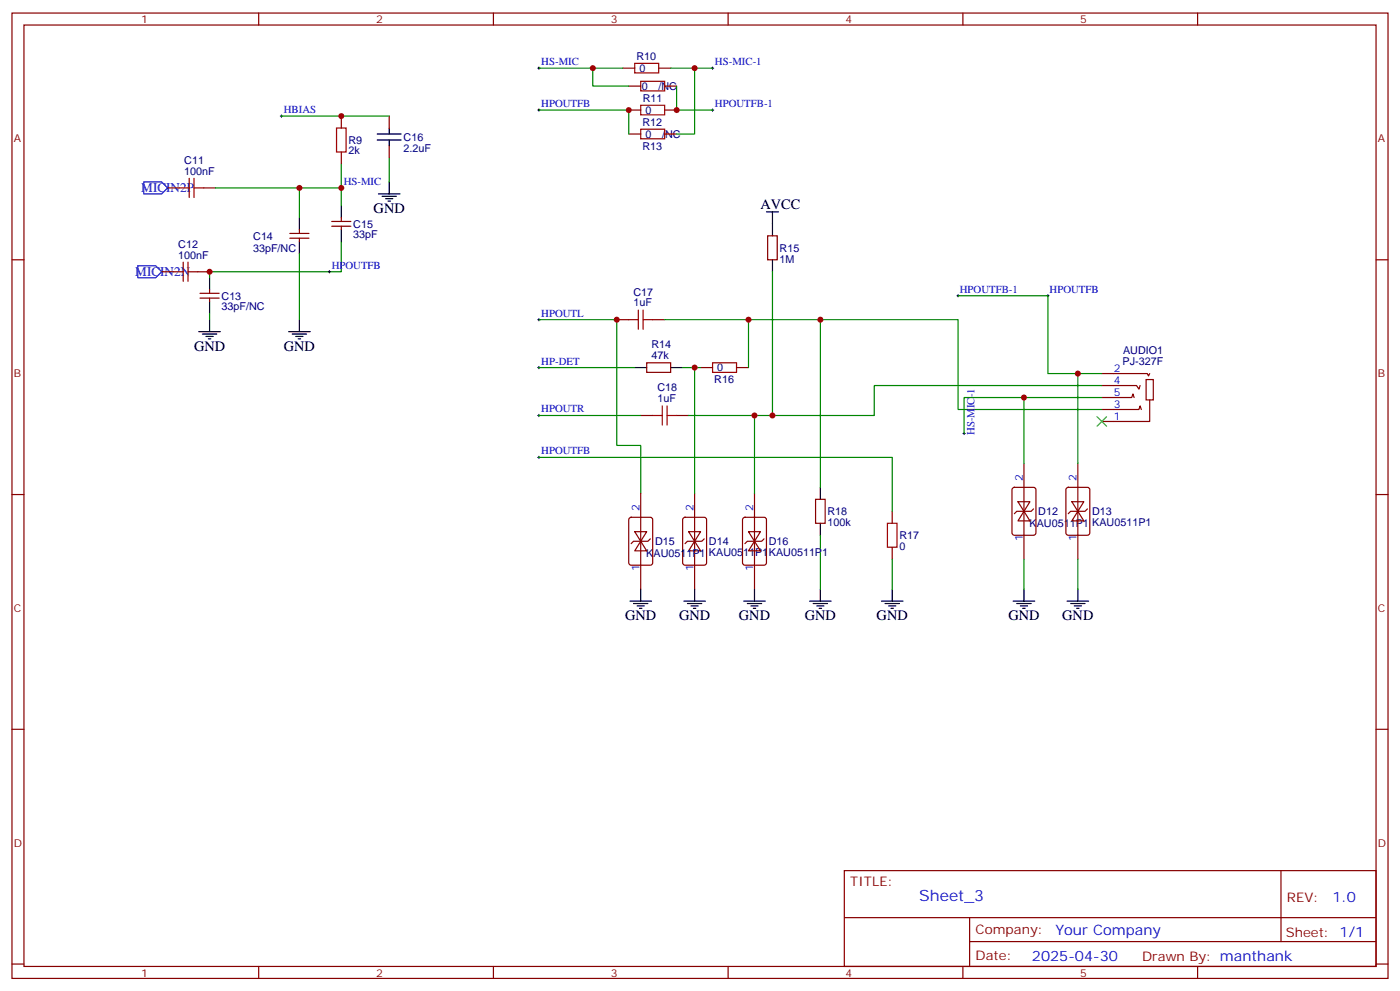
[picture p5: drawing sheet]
<svg xmlns="http://www.w3.org/2000/svg" width="412mm" height="292mm" viewBox="0 0 412 292" stroke-linecap="round" stroke-linejoin="round" font-family="sans-serif">
<g fill="none" stroke="#870000" stroke-width=".35">
<path d="M3.5 3.8h405.4v284.4h-405.4zM7.1 7.4h398.2v277.3h-398.2zM76.2 3.8v3.6M145.3 3.8v3.6M214.5 3.8v3.6M283.6 3.8v3.6M352.8 3.8v3.6M100.5 34.2v3.5M114.7 34.2v3.5M183.4 20.1h3.6M185.2 25.4h3.5M185.2 39.5h3.5"/>
<path d="M185.2 32.4h3.5M194 20.1h3.6M195.8 25.4h3.5M195.8 39.5h3.5M195.8 32.4h3.5M49.4 55.4h3.5M60 55.4h3.5M100.5 44.8v3.5M114.7 43v3.5M3.5 76.5h3.6M85.4 70.2h5.6M85.4 68.8h5.6"/>
<path d="M88.2 67.7v1.1M88.2 70.2v1M97.7 66.6h5.7M97.7 65.2h5.7M100.5 64.2v1M100.5 66.6v1.1M226.1 69.5h2.9v7h-2.9zM405.3 76.5h3.6M47.6 80h3.6M58.2 80h3.5M58.9 87.8h5.7M58.9 86.4h5.7"/>
<path d="M61.7 85.3v1.1M61.7 87.8v1.1M181.7 94.2h3.5M192.3 94.2h3.5M190.5 106.9h7.1v2.8h-7.1zM206.4 108.3h3.5M217 108.3h3.5M324.6 113.6h10.2l.7 1 .3-1M324.6 110h13.4l.3 .7 .4-.7M324.6 117.1h8.8l.3-1.1 .4 1.1M337.6 111.8h2.1v6h-2.1zM338.7 117.8v6.3h-14.1"/>
<path d="M188.7 122.4h3.6M199.3 122.4h3.5M301.6 136.5v28.2M317.5 136.5v28.2M324.6 120.6h10.9l.3-1 .4 1M3.5 145.7h3.6M185.4 152.6l.5-.2h5.7l.6 .4 .1 13-.5 .6-5.9 .1-.6-.5-.1-12.9zM187 156.6h3.5l-1.8 2.8zM188.7 159.4l1.8 2.8h-3.5zM188.7 145.3v28.2M191.6 158.7l-.7 .7h-4.3l-.7 .7M201.3 152.6l.5-.2h5.6l.7 .4v13l-.4 .6-5.9 .1-.7-.5v-12.9z"/>
<path d="M202.8 156.6h3.6l-1.8 2.8zM204.6 159.4l1.8 2.8h-3.6zM204.6 145.3v28.2M207.4 158.7l-.7 .7h-4.2l-.7 .7M219 152.6l.4-.2h5.7l.6 .4 .1 13-.5 .6-5.9 .1-.6-.5-.1-12.9zM220.5 156.6h3.5l-1.8 2.8zM222.2 159.4l1.8 2.8h-3.5zM222.2 145.3v28.2M225.1 158.7l-.7 .7h-4.3l-.7 .7M240.2 147.1h2.9v7h-2.9zM262.8 150.6v3.5M298.3 143.8l.5-.3h5.6l.7 .5 .1 13-.5 .6-5.9 .1-.6-.5-.1-12.9z"/>
<path d="M299.9 147.8h3.5l-1.8 2.8zM301.6 150.6l1.8 2.8h-3.5zM304.4 149.9l-.7 .7h-4.2l-.7 .7M314.2 143.8l.5-.3h5.6l.7 .5v13l-.4 .6-5.9 .1-.7-.5v-12.9zM315.7 147.8h3.6l-1.8 2.8zM317.5 150.6l1.8 2.8h-3.6zM320.3 149.9l-.7 .7h-4.2l-.7 .7M405.3 145.7h3.6M262.8 161.2v3.5M3.5 214.8h3.6M405.3 214.8h3.6M248.7 256.4h156.6v28.3h-156.6z"/>
<path d="M377.3 256.5v20.8M248.7 270.3h156.5M285.6 277.3h119.6M285.6 270.3v14.1M3.5 284h3.6M76.2 284.7v3.5M145.3 284.7v3.5M214.5 284.7v3.5M283.6 284.7v3.5M352.8 284.7v3.5M405.3 284h3.6"/>
</g>
<path d="M42.3 53.6h5.3l1.8 1.8-1.8 1.7h-5.3zM40.6 78.3h5.3l1.7 1.7-1.7 1.8h-5.3z" fill="none" stroke="#00f" stroke-width=".35"/>
<g fill="none" stroke="#a10000" stroke-width=".35">
<path d="M187 18.7h7v2.8h-7zM99.1 37.7h2.9v7.1h-2.9zM188.7 24h7.1v2.8h-7.1zM188.7 38.1h7.1v2.8h-7.1zM188.7 31h7.1v2.8h-7.1zM52.9 55.4h2.8M55.7 52.5v5.7M57.1 55.4h2.9M57.1 52.5v5.7M54 77.2v5.7M55.4 77.2v5.7M51.2 80h2.8"/>
<path d="M55.4 80h2.8M185.2 94.2h2.8M188 91.3v5.7M189.4 94.2h2.9M189.4 91.3v5.7M195.1 119.6v5.6M196.5 119.6v5.6M209.9 106.9h7.1v2.8h-7.1zM192.3 122.4h2.8M196.5 122.4h2.8M261.4 154.1h2.8v7.1h-2.8z"/>
</g>
<g fill="none" stroke="#000" stroke-width=".35">
<path d="M111.1 39.5h7.1M114.7 37.7v1.8M111.1 41.2h7.1M111.5 57.1h6.3M112.5 57.8h4.3M113.6 58.5h2.1M114.3 59.2h.7M114.7 41.2v1.8M114.7 53.6v3.5M88.2 64.2v3.5M88.2 71.2v3.6M100.5 60.6v3.6"/>
<path d="M100.5 67.7v3.5M225.8 62.4h3.5M227.5 62.4v7.1M227.5 76.5v3.5M58.6 97.7h6.3M59.6 98.4h4.3M60.7 99.1h2.1M61.4 99.8h.7M61.7 81.8v3.5M61.7 88.9v3.5M61.7 94.2v3.5M85 97.7h6.4"/>
<path d="M86.1 98.4h4.2M87.1 99.1h2.2M87.8 99.8h.7M88.2 94.2v3.5M187 108.3h3.5M197.6 108.3h3.5M241.7 143.5v3.6M241.7 154.1v3.6M185.6 177.1h6.3M186.6 177.8h4.3M187.7 178.5h2.1M188.4 179.2h.7"/>
<path d="M188.7 173.5v3.6M201.4 177.1h6.4M202.5 177.8h4.2M203.6 178.5h2.1M204.3 179.2h.7M204.6 173.5v3.6M219.1 177.1h6.3M220.1 177.8h4.3M221.2 178.5h2.1M221.9 179.2h.7M222.2 173.5v3.6M238.5 177.1h6.3"/>
<path d="M239.5 177.8h4.3M240.6 178.5h2.1M241.3 179.2h.7M241.7 173.5v3.6M259.6 177.1h6.4M260.7 177.8h4.2M261.8 178.5h2.1M262.5 179.2h.7M262.8 173.5v3.6M298.4 177.1h6.4M299.5 177.8h4.2M300.6 178.5h2.1"/>
<path d="M301.3 179.2h.7M301.6 173.5v3.6M314.3 177.1h6.4M315.4 177.8h4.2M316.4 178.5h2.2M317.1 179.2h.8M317.5 173.5v3.6"/>
</g>
<g fill="none" stroke="#000" stroke-width=".29">
<path d="M158.7 19.7v.7M209.9 19.7v.7M82.5 34.2h.8M82.9 33.8v.7M158.4 20.1h.7M158.4 32.4h.7M158.7 32.1v.7M209.5 20.1h.8M209.5 32.4h.8M209.9 32.1v.7M100.2 55.4h.7M100.5 55v.7"/>
<path d="M97 79.7v.7M96.7 80h.7M158.4 94.2h.7M158.7 93.8v.7M281.9 87.1h.7M282.2 86.7v.8M308.3 87.1h.7M308.7 86.7v.8M158.4 108.3h.7M158.7 107.9v.7M158.4 122.4h.7M158.4 134.7h.7"/>
<path d="M158.7 122v.7M158.7 134.4v.7M283.6 127.7h.7M284 127.3v.7"/>
</g>
<g fill="none" stroke="#008700" stroke-width=".35">
<path d="M82.9 34.2h31.8M158.7 20.1h24.7M158.7 32.4h26.5v7.1M174.6 20.1v5.3h10.6M197.6 20.1h12.3M199.3 25.4v7h10.6M204.6 20.1v19.4h-5.3M63.5 55.4h24.7M100.5 48.3v7.1M114.7 46.5v7.1M88.2 74.8v19.4M100.5 60.6v-5.2h-12.3v8.8"/>
<path d="M100.5 71.2v8.8h-38.8v1.8M61.7 92.4v1.8M158.7 94.2h23v37h7v14.1M195.8 94.2h24.7v14.1M220.5 94.2h61.7v26.4h42.4M227.5 80v42.4M241.7 94.2v49.3M282.2 87.1h26.5v22.9h15.9M158.7 108.3h28.3M201.1 108.3h5.3M204.6 108.3v37M301.6 117.1v19.4"/>
<path d="M317.5 110v26.5M324.6 113.6h-67.1v8.8h-54.7M324.6 117.1h-40.6v10.6M158.7 134.7h104.1v15.9M158.7 122.4h30M222.2 122.4v22.9M241.7 157.7v15.8M262.8 164.7v8.8M301.6 164.7v8.8M317.5 164.7v8.8"/>
</g>
<path d="M323.1 122.7l2.9 2.9M326 122.7l-2.9 2.9" fill="none" stroke="#3c3" stroke-width=".35"/>
<g fill="#c00">
<circle cx="88.2" cy="55.4" r=".88"/>
<circle cx="100.5" cy="55.4" r=".88"/>
<circle cx="61.7" cy="80" r=".88"/>
<circle cx="174.6" cy="20.1" r=".88"/>
<circle cx="204.6" cy="20.1" r=".88"/>
<circle cx="220.5" cy="94.2" r=".88"/>
<circle cx="241.7" cy="94.2" r=".88"/>
<circle cx="227.5" cy="122.4" r=".88"/>
<circle cx="317.5" cy="110" r=".88"/>
<circle cx="301.6" cy="117.1" r=".88"/>
<circle cx="222.3" cy="122.4" r=".88"/>
<circle cx="204.6" cy="108.3" r=".88"/>
<circle cx="181.7" cy="94.2" r=".88"/>
<circle cx="199.3" cy="32.4" r=".88"/>
<circle cx="185.2" cy="32.4" r=".88"/>
<circle cx="100.5" cy="34.2" r=".88"/>
</g>
<text font-size="4.6" fill="#00f" x="270.8" y="265.5">Sheet_3</text>
<g font-size="4.2">
<text x="110.1" y="62.8">GND</text>
<text x="224" y="61.7">AVCC</text>
<text x="57.1" y="103.3">GND</text>
<text x="83.6" y="103.3">GND</text>
<text x="184.1" y="182.7">GND</text>
<text x="200" y="182.7">GND</text>
<text x="217.7" y="182.7">GND</text>
<text x="237.1" y="182.7">GND</text>
<text x="258.2" y="182.7">GND</text>
<text x="297" y="182.7">GND</text>
<text x="312.9" y="182.7">GND</text>
</g>
<g font-size="4.2" fill="#00f">
<text x="392.5" y="265.7">1.0</text>
<text x="310.9" y="275.3">Your Company</text>
<text x="304" y="283.1">2025-04-30</text>
</g>
<g font-size="3.9" fill="#00f">
<text x="41.6" y="56.6">MICIN2P</text>
<text x="39.9" y="81.3">MICIN2N</text>
</g>
<g font-size="3.9" fill="#800">
<text x="250.5" y="261">TITLE:</text>
<text x="379.1" y="265.7">REV:</text>
<text x="287.4" y="275.2">Company:</text>
<text x="378.7" y="275.8">Sheet: 1/1</text>
<text x="287.4" y="282.9">Date:</text>
<text x="336.4" y="283">Drawn By: manthank</text>
</g>
<g font-size="3.2" fill="#800">
<text x="41.6" y="6.8">1</text>
<text x="110.8" y="6.8">2</text>
<text x="179.9" y="6.8">3</text>
<text x="249.1" y="6.8">4</text>
<text x="318.2" y="6.8">5</text>
<text x="4.1" y="41.9">A</text>
<text x="405.9" y="41.9">A</text>
<text x="4.1" y="111.1">B</text>
<text x="405.9" y="111.1">B</text>
<text x="4.1" y="180.2">C</text>
<text x="405.9" y="180.2">C</text>
<text x="4.1" y="249.4">D</text>
<text x="405.9" y="249.4">D</text>
<text x="41.6" y="287.7">1</text>
<text x="110.8" y="287.7">2</text>
<text x="179.9" y="287.7">3</text>
<text x="249.1" y="287.7">4</text>
<text x="318.2" y="287.7">5</text>
</g>
<g font-size="3.2" fill="#000080">
<text x="187.5" y="17.7">R10</text>
<text x="188.4" y="21.2">0</text>
<text x="189" y="26.5">0</text>
<text x="194" y="26.5">/NC</text>
<text x="189.4" y="30">R11</text>
<text x="190.1" y="33.6">0</text>
<text x="118.9" y="41.5">C16</text>
<text x="189.2" y="37.1">R12</text>
<text x="190.1" y="40.6">0</text>
<text x="195.1" y="40.6">/NC</text>
<text x="102.7" y="45.5">2k</text>
<text x="102.7" y="42.4">R9</text>
<text x="118.9" y="44.7">2.2uF</text>
<text x="189.2" y="44.2">R13</text>
<text x="54.3" y="51.5">100nF</text>
<text x="54.3" y="48.2">C11</text>
<text x="74.6" y="70.6">C14</text>
<text x="104.1" y="70.2">33pF</text>
<text x="104.1" y="67.1">C15</text>
<text x="52.5" y="76.2">100nF</text>
<text x="52.5" y="72.9">C12</text>
<text x="74.6" y="74.1">33pF/NC</text>
<text x="229.7" y="77.3">1M</text>
<text x="229.7" y="74.1">R15</text>
<text x="65.3" y="88.3">C13</text>
<text x="186.6" y="87.1">C17</text>
<text x="65.3" y="91.4">33pF/NC</text>
<text x="186.6" y="90.3">1uF</text>
<text x="191.9" y="105.8">47k</text>
<text x="191.9" y="102.6">R14</text>
<text x="330.7" y="107.7">PJ-327F</text>
<text x="330.8" y="104.1">AUDIO1</text>
<text x="210.4" y="112.9">R16</text>
<text x="211.3" y="109.4">0</text>
<text x="193.7" y="118.5">1uF</text>
<text x="193.7" y="115.3">C18</text>
<text x="243.8" y="154.9">100k</text>
<text x="243.8" y="151.8">R18</text>
<text x="303.3" y="155.3">KAU0511P1</text>
<text x="305.9" y="151.8">D12</text>
<text x="321.7" y="155">KAU0511P1</text>
<text x="321.7" y="151.8">D13</text>
<text x="193" y="160.6">D15</text>
<text x="208.8" y="160.6">D14</text>
<text x="226.5" y="160.6">D16</text>
<text x="264.9" y="161.9">0</text>
<text x="264.9" y="158.9">R17</text>
<text x="190.4" y="164.1">KAU0511P1</text>
<text x="208.8" y="163.8">KAU0511P1</text>
<text x="226.5" y="163.8">KAU0511P1</text>
</g>
<g font-size="3.2" fill="#00f">
<text x="159.5" y="19.2">HS-MIC</text>
<text x="210.6" y="19.2">HS-MIC-1</text>
<text x="83.6" y="33.3">HBIAS</text>
<text x="159.5" y="31.5">HPOUTFB</text>
<text x="210.6" y="31.5">HPOUTFB-1</text>
<text x="101.2" y="54.5">HS-MIC</text>
<text x="97.7" y="79.2">HPOUTFB</text>
<text x="282.7" y="86.2">HPOUTFB-1</text>
<text x="309.2" y="86.2">HPOUTFB</text>
<text x="159.5" y="93.3">HPOUTL</text>
<text x="159.5" y="107.4">HP-DET</text>
<text x="328.1" y="109.7">2</text>
<text x="328.1" y="113.2">4</text>
<text x="328.1" y="116.7">5</text>
<text x="159.5" y="121.5">HPOUTR</text>
<text x="328.1" y="123.8">1</text>
<text x="328.1" y="120.3">3</text>
<text x="287.1" y="128.2" transform="rotate(-90 287.1 128.2)">HS-MIC-1</text>
<text x="159.5" y="133.8">HPOUTFB</text>
<text x="301.3" y="141.8" transform="rotate(-90 301.3 141.8)">2</text>
<text x="317.1" y="141.8" transform="rotate(-90 317.1 141.8)">2</text>
<text x="188.4" y="150.6" transform="rotate(-90 188.4 150.6)">2</text>
<text x="204.3" y="150.6" transform="rotate(-90 204.3 150.6)">2</text>
<text x="221.9" y="150.6" transform="rotate(-90 221.9 150.6)">2</text>
<text x="301.3" y="159.4" transform="rotate(-90 301.3 159.4)">1</text>
<text x="317.1" y="159.4" transform="rotate(-90 317.1 159.4)">1</text>
<text x="188.4" y="168.2" transform="rotate(-90 188.4 168.2)">1</text>
<text x="204.3" y="168.2" transform="rotate(-90 204.3 168.2)">1</text>
<text x="221.9" y="168.2" transform="rotate(-90 221.9 168.2)">1</text>
</g>
</svg>
